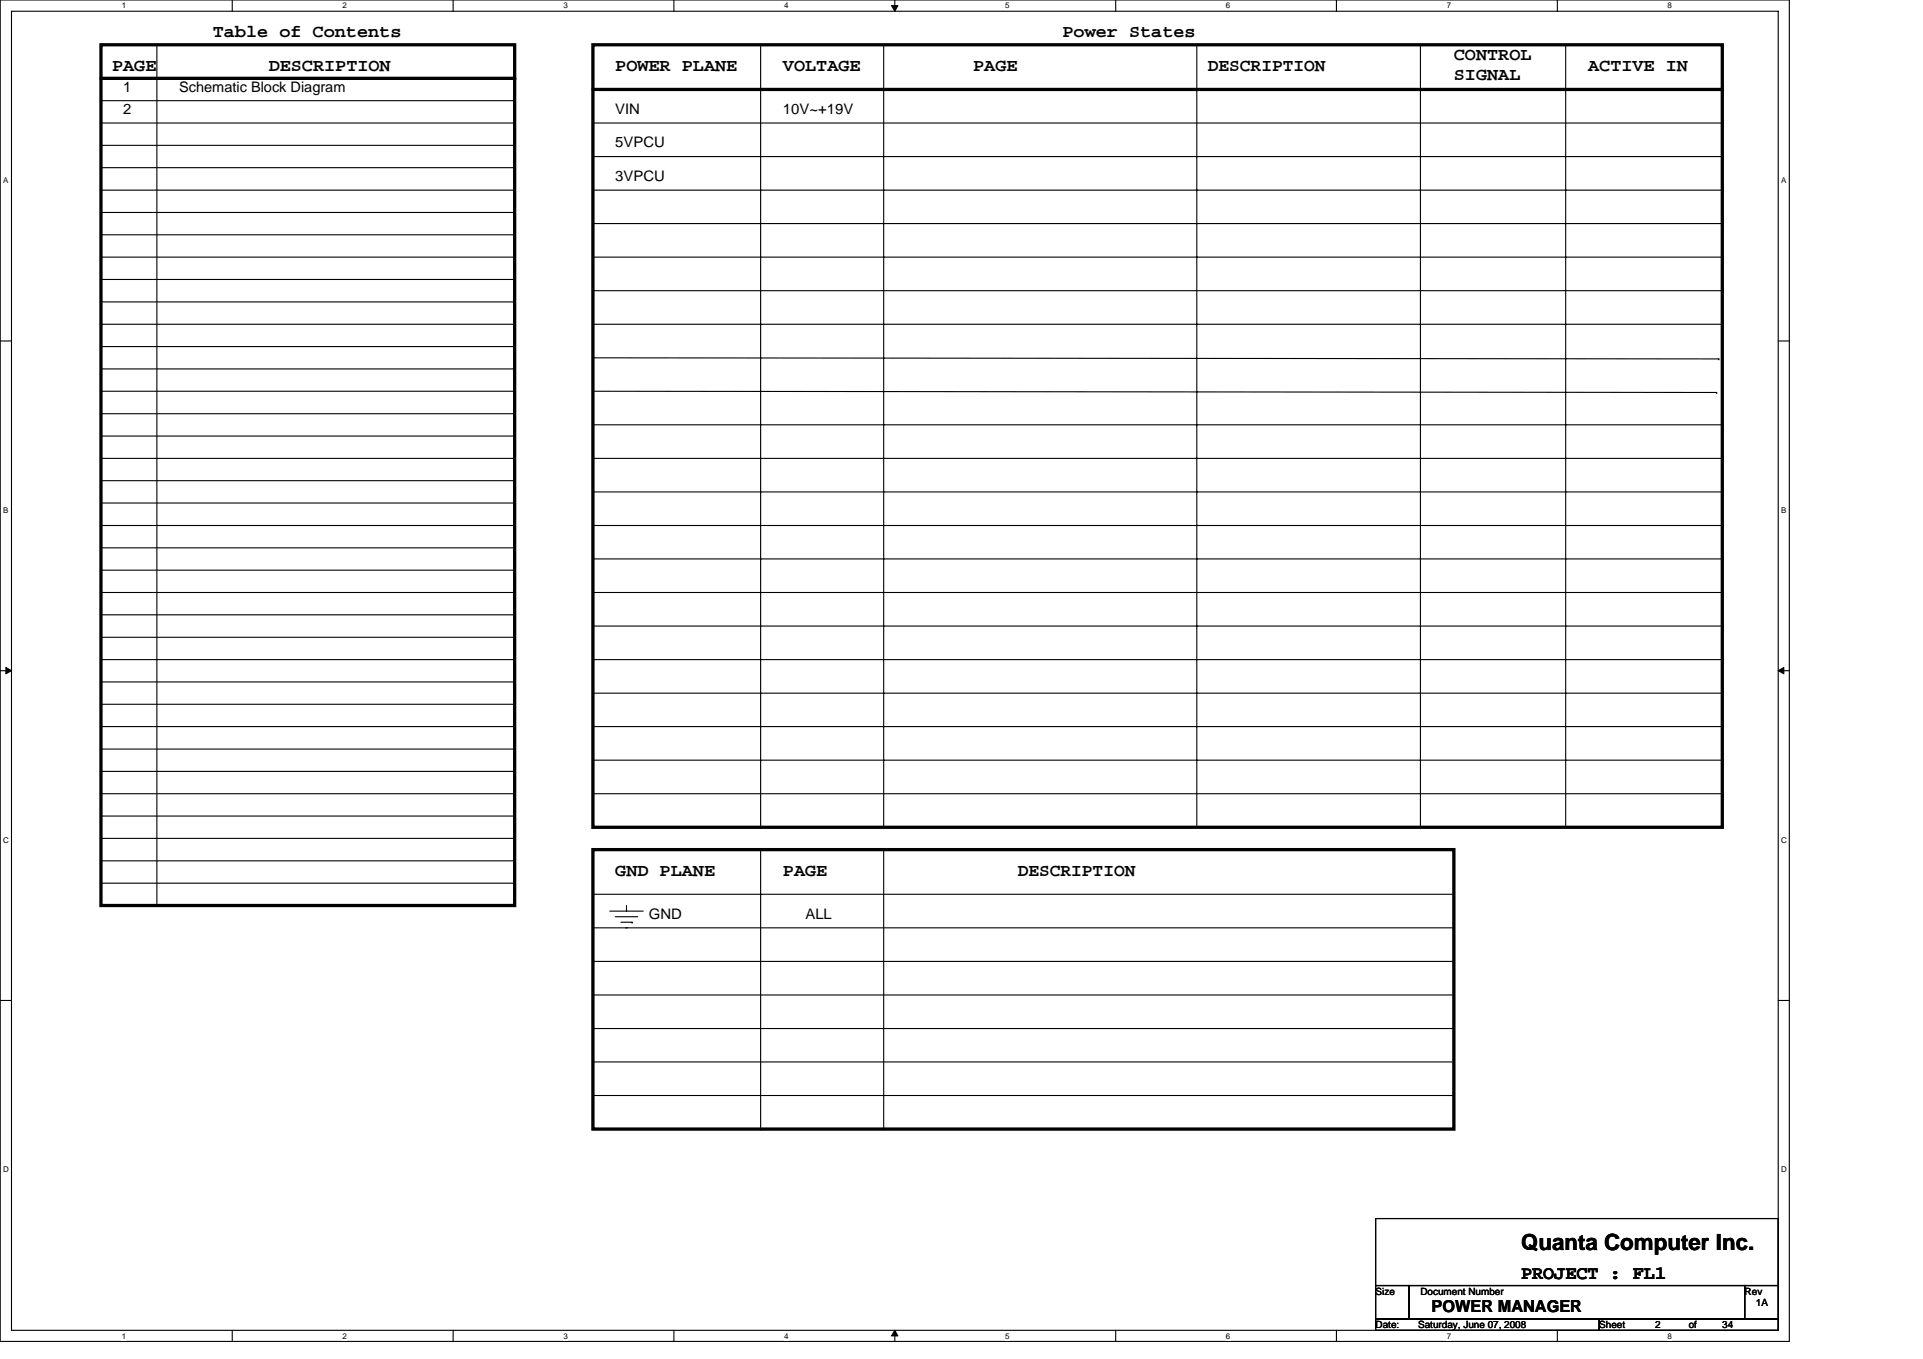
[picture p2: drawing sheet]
<svg xmlns="http://www.w3.org/2000/svg" width="297mm" height="210mm" viewBox="0 0 297 210" stroke-linecap="round" stroke-linejoin="round" font-family="sans-serif">
<path d="M0 0h276.4v207.3h-276.4zM1.8 1.7h272.9v203.8h-272.9z" fill="none" stroke="#000" stroke-width=".17"/>
<g fill="#fff">
<path d="M18.8 .2h.7v1.4h-.7z"/>
<path d="M18.8 205.7h.7v1.4h-.7z"/>
</g>
<path d="M35.9 0v1.7M35.9 205.5v1.8" fill="none" stroke="#000" stroke-width=".17"/>
<g fill="#fff">
<path d="M52.9 .2h.7v1.4h-.7z"/>
<path d="M52.9 205.7h.7v1.4h-.7z"/>
</g>
<path d="M70 0v1.7M70 205.5v1.8" fill="none" stroke="#000" stroke-width=".17"/>
<g fill="#fff">
<path d="M87 .2h.7v1.4h-.7z"/>
<path d="M87 205.7h.7v1.4h-.7z"/>
</g>
<path d="M104.1 0v1.7M104.1 205.5v1.8" fill="none" stroke="#000" stroke-width=".17"/>
<g fill="#fff">
<path d="M121.1 .2h.7v1.4h-.7z"/>
<path d="M121.1 205.7h.7v1.4h-.7z"/>
</g>
<path d="M138.2 0v1.7M138.2 205.5v1.8" fill="none" stroke="#000" stroke-width=".17"/>
<path d="M137.7 .9h1l-.5 .8zM138.2 205.5l.5 .9h-1z" fill="#000" stroke="#000" stroke-width=".15"/>
<g fill="#fff">
<path d="M155.3 .2h.6v1.4h-.6z"/>
<path d="M155.3 205.7h.6v1.4h-.6z"/>
</g>
<path d="M172.3 0v1.7M172.3 205.5v1.8" fill="none" stroke="#000" stroke-width=".17"/>
<g fill="#fff">
<path d="M189.4 .2h.6v1.4h-.6z"/>
<path d="M189.4 205.7h.6v1.4h-.6z"/>
</g>
<path d="M206.4 0v1.7M206.4 205.5v1.8" fill="none" stroke="#000" stroke-width=".17"/>
<g fill="#fff">
<path d="M223.5 .2h.6v1.4h-.6z"/>
<path d="M223.5 205.7h.6v1.4h-.6z"/>
</g>
<path d="M240.6 0v1.7M240.6 205.5v1.8" fill="none" stroke="#000" stroke-width=".17"/>
<g fill="#fff">
<path d="M257.6 .2h.7v1.4h-.7z"/>
<path d="M257.6 205.7h.7v1.4h-.7z"/>
<path d="M.5 27.2h.8v1.4h-.8z"/>
<path d="M275.1 27.2h.8v1.4h-.8z"/>
<path d="M.5 78.1h.8v1.4h-.8z"/>
<path d="M275.1 78.1h.8v1.4h-.8z"/>
</g>
<path d="M0 52.7h1.8M274.7 52.7h1.7" fill="none" stroke="#000" stroke-width=".17"/>
<g fill="#fff">
<path d="M.5 129.1h.8v1.4h-.8z"/>
<path d="M275.1 129.1h.9v1.4h-.9z"/>
</g>
<path d="M0 103.6h1.8M274.7 103.6h1.7" fill="none" stroke="#000" stroke-width=".17"/>
<path d="M.9 103.1l.9 .5-.9 .5zM274.7 103.6l.8-.5v1z" fill="#000" stroke="#000" stroke-width=".15"/>
<g fill="#fff">
<path d="M.5 180h.8v1.4h-.8z"/>
<path d="M275.1 180h.9v1.4h-.9z"/>
</g>
<g fill="none" stroke="#000" stroke-width=".17">
<path d="M15.6 19h63.9M15.6 15.6h63.9M24.2 6.9v133M79.5 15.6h.1M91.6 19h174.4M117.5 6.9v120.9M136.5 6.9v120.9M184.9 6.9v120.9M219.4 6.9v120.9M241.8 6.9v120.9M266 19h.1M15.6 39.7h63.9"/>
<path d="M15.6 36.3h63.9M15.6 32.8h63.9M15.6 29.4h63.9M15.6 25.9h63.9M15.6 22.5h63.9M91.6 24.2h174.4M91.6 29.4h174.4M91.6 34.5h174.4M91.6 39.7h174.4M15.6 53.6h63.9M15.6 50.1h63.9M15.6 43.2h63.9"/>
<path d="M15.6 46.7h63.9M15.6 57h63.9M91.6 50.1h174.4M91.6 44.9h174.4M91.6 55.3l173.9 .2M265.5 55.5h.1M15.6 77.7h63.9M15.6 74.3h63.9M15.6 70.8h63.9M15.6 67.4h63.9M15.6 63.9h63.9M15.6 60.5h63.9"/>
<path d="M91.6 65.6h174.4M91.6 70.8h174.4M91.6 76h174.4M91.6 60.5l173.6 .1M265.2 60.6h.1M15.6 95h63.9M15.6 91.5h63.9M15.6 81.2h63.9M15.6 84.6h63.9M15.6 88.1h63.9M15.6 98.5h63.9M79.5 98.5h.1"/>
<path d="M91.6 81.2h174.4M91.6 86.4h174.4M91.6 91.5h174.4M91.6 96.7h174.4M15.6 119.2h63.9M15.6 115.7h63.9M15.6 112.3h63.9M15.6 108.8h63.9M15.6 105.4h63.9M15.6 101.9h63.9M91.6 101.9h174.4M91.6 107.1h174.4"/>
<path d="M91.6 112.3h174.4M91.6 117.5h174.4M15.6 136.5h63.9M15.6 133h63.9M15.6 122.6h63.9M15.6 126.1h63.9M15.6 129.5h63.9M24.2 139.9h.1M91.6 138.2h133M91.6 122.6h174.4M96.8 139.9v.9M117.5 127.8h.1"/>
<path d="M117.5 131.3v43.2M136.5 131.3v43.2M266 122.6h.1M0 154.6h1.8M91.6 143.4h133M91.6 148.5h133M91.6 153.7h133M91.6 158.9h133M94.2 140.8h5.2M95 141.6h3.5M95.9 142.5h1.7M96.6 143.4h.3"/>
<path d="M97.6 142.5h.1M274.7 154.6h1.7M91.6 164.1h133M91.6 169.3h133M117.5 174.5h.1M136.5 174.5h.1M224.6 169.3h.1M212.5 188.3h62.2v10.3h-62.2zM212.5 198.6h5.2v5.2h-5.2zM217.7 198.6h51.8v5.2h-51.8zM269.5 198.6h5.2v5.2h-5.2zM212.5 203.8h34.5v1.7h-34.5z"/>
<path d="M247 203.8h27.7v1.7h-27.7z"/>
</g>
<path d="M15.6 6.9h63.9v133h-63.9zM15.6 12.1h63.9M79.5 12.1h.1M91.6 6.9h174.4v120.9h-174.4zM91.6 13.8h174.4M266 13.8h.1M91.6 131.3h133v43.2h-133z" fill="none" stroke="#000" stroke-width=".51"/>
<text font-size="3.5" x="234.9" y="193.2">Quanta Computer Inc.</text>
<text font-size="2.9" x="234.9" y="197.7">PROJECT : FL1</text>
<g font-size="2.8">
<text x="32.9" y="5.8">Table of Contents</text>
<text x="164.1" y="5.8">Power States</text>
<text x="17.3" y="10.9">PAGE</text>
<text x="41.5" y="10.9">DESCRIPTION</text>
<text x="95" y="10.9">POWER PLANE</text>
<text x="120.9" y="10.9">VOLTAGE</text>
<text x="150.3" y="10.9">PAGE</text>
<text x="186.6" y="10.9">DESCRIPTION</text>
<text x="224.6" y="9.2">CONTROL</text>
<text x="245.3" y="10.9">ACTIVE IN</text>
<text x="224.6" y="12.3">SIGNAL</text>
<text x="95" y="135.3">GND PLANE</text>
<text x="120.9" y="135.3">PAGE</text>
<text x="157.2" y="135.3">DESCRIPTION</text>
</g>
<text font-size="2.6" x="221.1" y="202.8">POWER MANAGER</text>
<g font-size="2.2">
<text x="19" y="17.6">2</text>
<text x="19" y="14.1">1</text>
<text x="27.7" y="14.1">Schematic Block Diagram</text>
<text x="95" y="17.6">VIN</text>
<text x="120.9" y="17.6">10V~+19V</text>
<text x="95" y="22.8">5VPCU</text>
<text x="95" y="27.9">3VPCU</text>
<text x="100.2" y="141.9">GND</text>
<text x="124.4" y="141.9">ALL</text>
</g>
<g font-size="1.5">
<text x="212.5" y="200">Size</text>
<text x="219.4" y="200">Document Number</text>
<text x="269.5" y="200">Rev</text>
<text x="271.2" y="201.8">1A</text>
<text x="212.5" y="205.2">Date:</text>
<text x="219.1" y="205.2">Saturday, June 07, 2008</text>
<text x="247" y="205.2">Sheet</text>
<text x="255.7" y="205.2">2</text>
<text x="260.9" y="205.2">of</text>
<text x="266" y="205.2">34</text>
</g>
<g font-size="1.2">
<text x="18.8" y="1.3">1</text>
<text x="52.9" y="1.3">2</text>
<text x="87" y="1.3">3</text>
<text x="121.1" y="1.3">4</text>
<text x="155.3" y="1.3">5</text>
<text x="189.4" y="1.3">6</text>
<text x="223.5" y="1.3">7</text>
<text x="257.6" y="1.3">8</text>
<text x=".5" y="28.3">A</text>
<text x="275.1" y="28.3">A</text>
<text x=".5" y="79.2">B</text>
<text x="275.1" y="79.2">B</text>
<text x=".5" y="130.2">C</text>
<text x="275.1" y="130.2">C</text>
<text x=".5" y="181.1">D</text>
<text x="275.1" y="181.1">D</text>
<text x="18.8" y="206.8">1</text>
<text x="52.9" y="206.8">2</text>
<text x="87" y="206.8">3</text>
<text x="121.1" y="206.8">4</text>
<text x="155.3" y="206.8">5</text>
<text x="189.4" y="206.8">6</text>
<text x="223.5" y="206.8">7</text>
<text x="257.6" y="206.8">8</text>
</g>
</svg>
